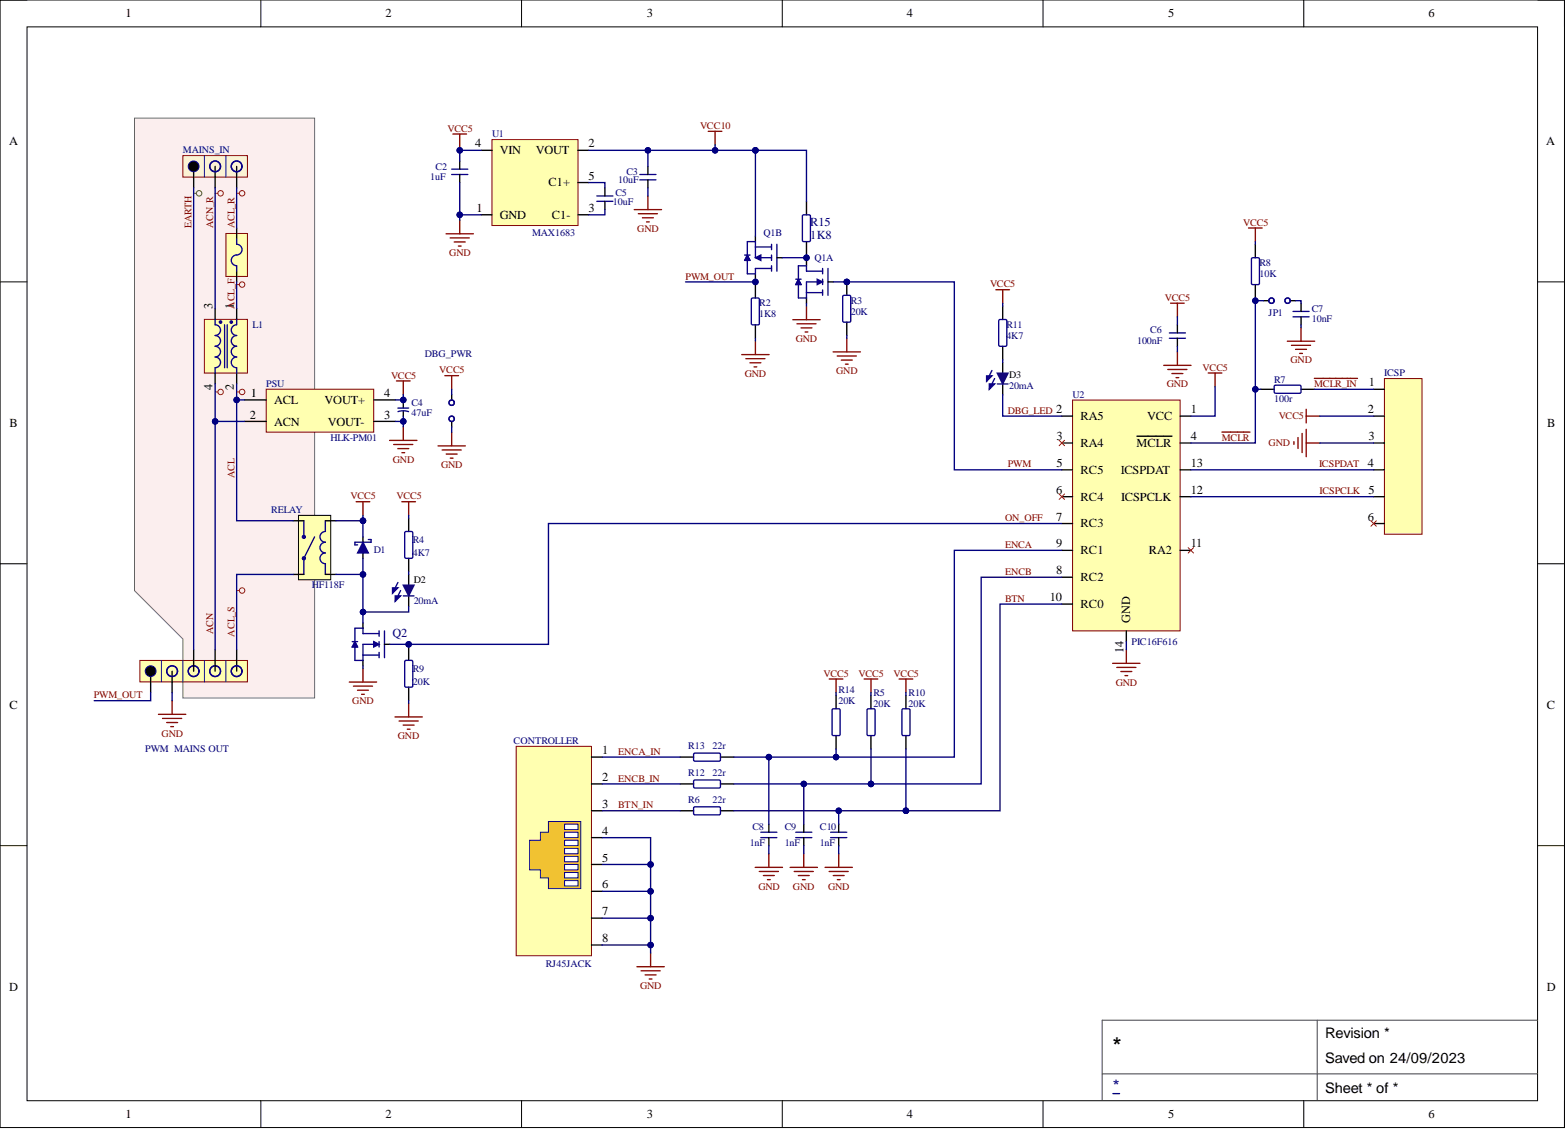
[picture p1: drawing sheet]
# Altium project driver.PrjPcb
1 sheet, 40 parts. Net scope: global (net labels, ports and power ports of the same name join across sheets).
Board file: driver.PcbDoc

## Sheet driver.SchDoc
size 290 x 209 mm

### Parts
C2  1uF  [CAP 0805_2012]
C3  10uF  [CAP 0805_2012]
C4  47uF  [CAPMP7343X11L]
C5  10uF  [CAP 0805_2012]
C6  100nF  [CAP 0805_2012]
C7  10nF  [CAP 0603_1608]
C8  1nF  [CAP 0603_1608]
C9  1nF  [CAP 0603_1608]
C10  1nF  [CAP 0603_1608]
CONTROLLER  RJ45JACK  [RJHSE-5080]
D1  DSF05S30U  [SODFL250X100-2L]  (value not drawn)
D2  20mA  [SMT_LED 0603_RED]
D3  20mA  [SMT_LED 0603_RED]
DBG_PWR  JUMPER  [JUMPER]  (value not drawn)
FUSE_5A  520_102701  [BEL_FC-102-BRIGHT-TIN]  (value not drawn)
ICSP  HEADER6  [HEADER6]  (value not drawn)
JP1  JUMPER  [JUMPER]  (value not drawn)
L1  CHOKE  [SC-40-200]  (value not drawn)
MAINS_IN  TERMINAL3  [TERMINAL_BLOCK_3]  (value not drawn)
PSU  HLK-PM01  [HLK-PM01]
PWM_MAINS_OUT  TERMINAL5  [TERMINAL_BLOCK_5]  (value not drawn)
Q1  MOSFET-NP  [DMG6601LVT]  (value not drawn)  (parts A,B of 2)
Q2  MOSFET-N  [SOT23]  (value not drawn)
R2  1K8  [RES 0603_1608]
R3  20K  [RES 0603_1608]
R4  4K7  [RES 0603_1608]
R5  20K  [RES 0603_1608]
R6  22r  [RES 0603_1608]
R7  100r  [RES 0603_1608]
R8  10K  [RES 0603_1608]
R9  20K  [RES 0603_1608]
R10  20K  [RES 0603_1608]
R11  4K7  [RES 0603_1608]
R12  22r  [RES 0603_1608]
R13  22r  [RES 0603_1608]
R14  20K  [RES 0603_1608]
R15  1K8  [RES 0603_1608]
RELAY  HF118F  [G5RL-1-E-HR]
U1  MAX1683  [SOT23-5]
U2  PIC16F616  [SOIC14]

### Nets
GND: C2.2(B) C3.2(B) C4.2(-) C6.2(B) C7.2(B) C8.2(B) C9.2(B) C10.2(B) CONTROLLER.6 DBG_PWR.2 ICSP.3 PSU.3(VOUT-) PWM_MAINS_OUT.2 Q1.SN Q2.S R2.2(B) R3.1(A) R9.1(A) U1.1(GND) U2.14(GND)
VCC5: C2.1(A) C4.1(+) C6.1(A) D1.1(C) DBG_PWR.1 ICSP.2 PSU.4(VOUT+) R4.2(B) R5.2(B) R8.1(A) R10.2(B) R11.2(B) R14.2(B) RELAY.2 U1.4(VIN) U2.1(VCC)
VCC10: C3.1(A) Q1.SP R15.2(B) U1.2(VOUT)
~{MCLR}: JP1.1 R7.1(A) R8.2(B) U2.4(~{MCLR})
~{MCLR_IN}: ICSP.1 R7.2(B)
ACL: L1.2 PSU.1(ACL) RELAY.5
ACL_F: FUSE_5A.2 L1.1
ACL_R: FUSE_5A.1 MAINS_IN.3
ACL_S: PWM_MAINS_OUT.5 RELAY.6
ACN: L1.4 PSU.2(ACN) RELAY.3
ACN_R: L1.3 MAINS_IN.2
ACN_S: PWM_MAINS_OUT.4 RELAY.4
BTN: C10.1(A) R6.2(B) R10.1(A) U2.10(RC0)
BTN_IN: CONTROLLER.3 R6.1(A)
DBG_LED: D3.1(CATHODE) U2.2(RA5)
EARTH: MAINS_IN.1 PWM_MAINS_OUT.3
ENCA: C8.1(A) R13.2(B) R14.1(A) U2.9(RC1)
ENCA_IN: CONTROLLER.1 R13.1(A)
ENCB: C9.1(A) R5.1(A) R12.2(B) U2.8(RC2)
ENCB_IN: CONTROLLER.2 R12.1(A)
ICSPCLK: ICSP.5 U2.12(ICSPCLK)
ICSPDAT: ICSP.4 U2.13(ICSPDAT)
ON_OFF: Q2.G R9.2(B) U2.7(RC3)
PWM: Q1.GN R3.2(B) U2.5(RC5)
PWM_OUT: PWM_MAINS_OUT.1 Q1.DP R2.1(A)
NetC5_1: C5.1(A) U1.5(C1+)
NetC5_2: C5.2(B) U1.3(C1-)
NetC7_1: C7.1(A) JP1.2
NetD1_2: D1.2(A) D2.1(CATHODE) Q2.D RELAY.1
NetD2_2: D2.2(ANODE) R4.1(A)
NetD3_2: D3.2(ANODE) R11.1(A)
NetQ1_DN: Q1.DN Q1.GP R15.1(A)

Not connected (* = marked no-connect by the designer): CONTROLLER 4 5 7 8; ICSP 6*; U2 3(RA4)* 6(RC4)* 11(RA2)*

### Layout directives
net class MAINS: ACL, ACL_F, ACL_R, ACL_S, ACN, ACN_R, ACN_S, EARTH
